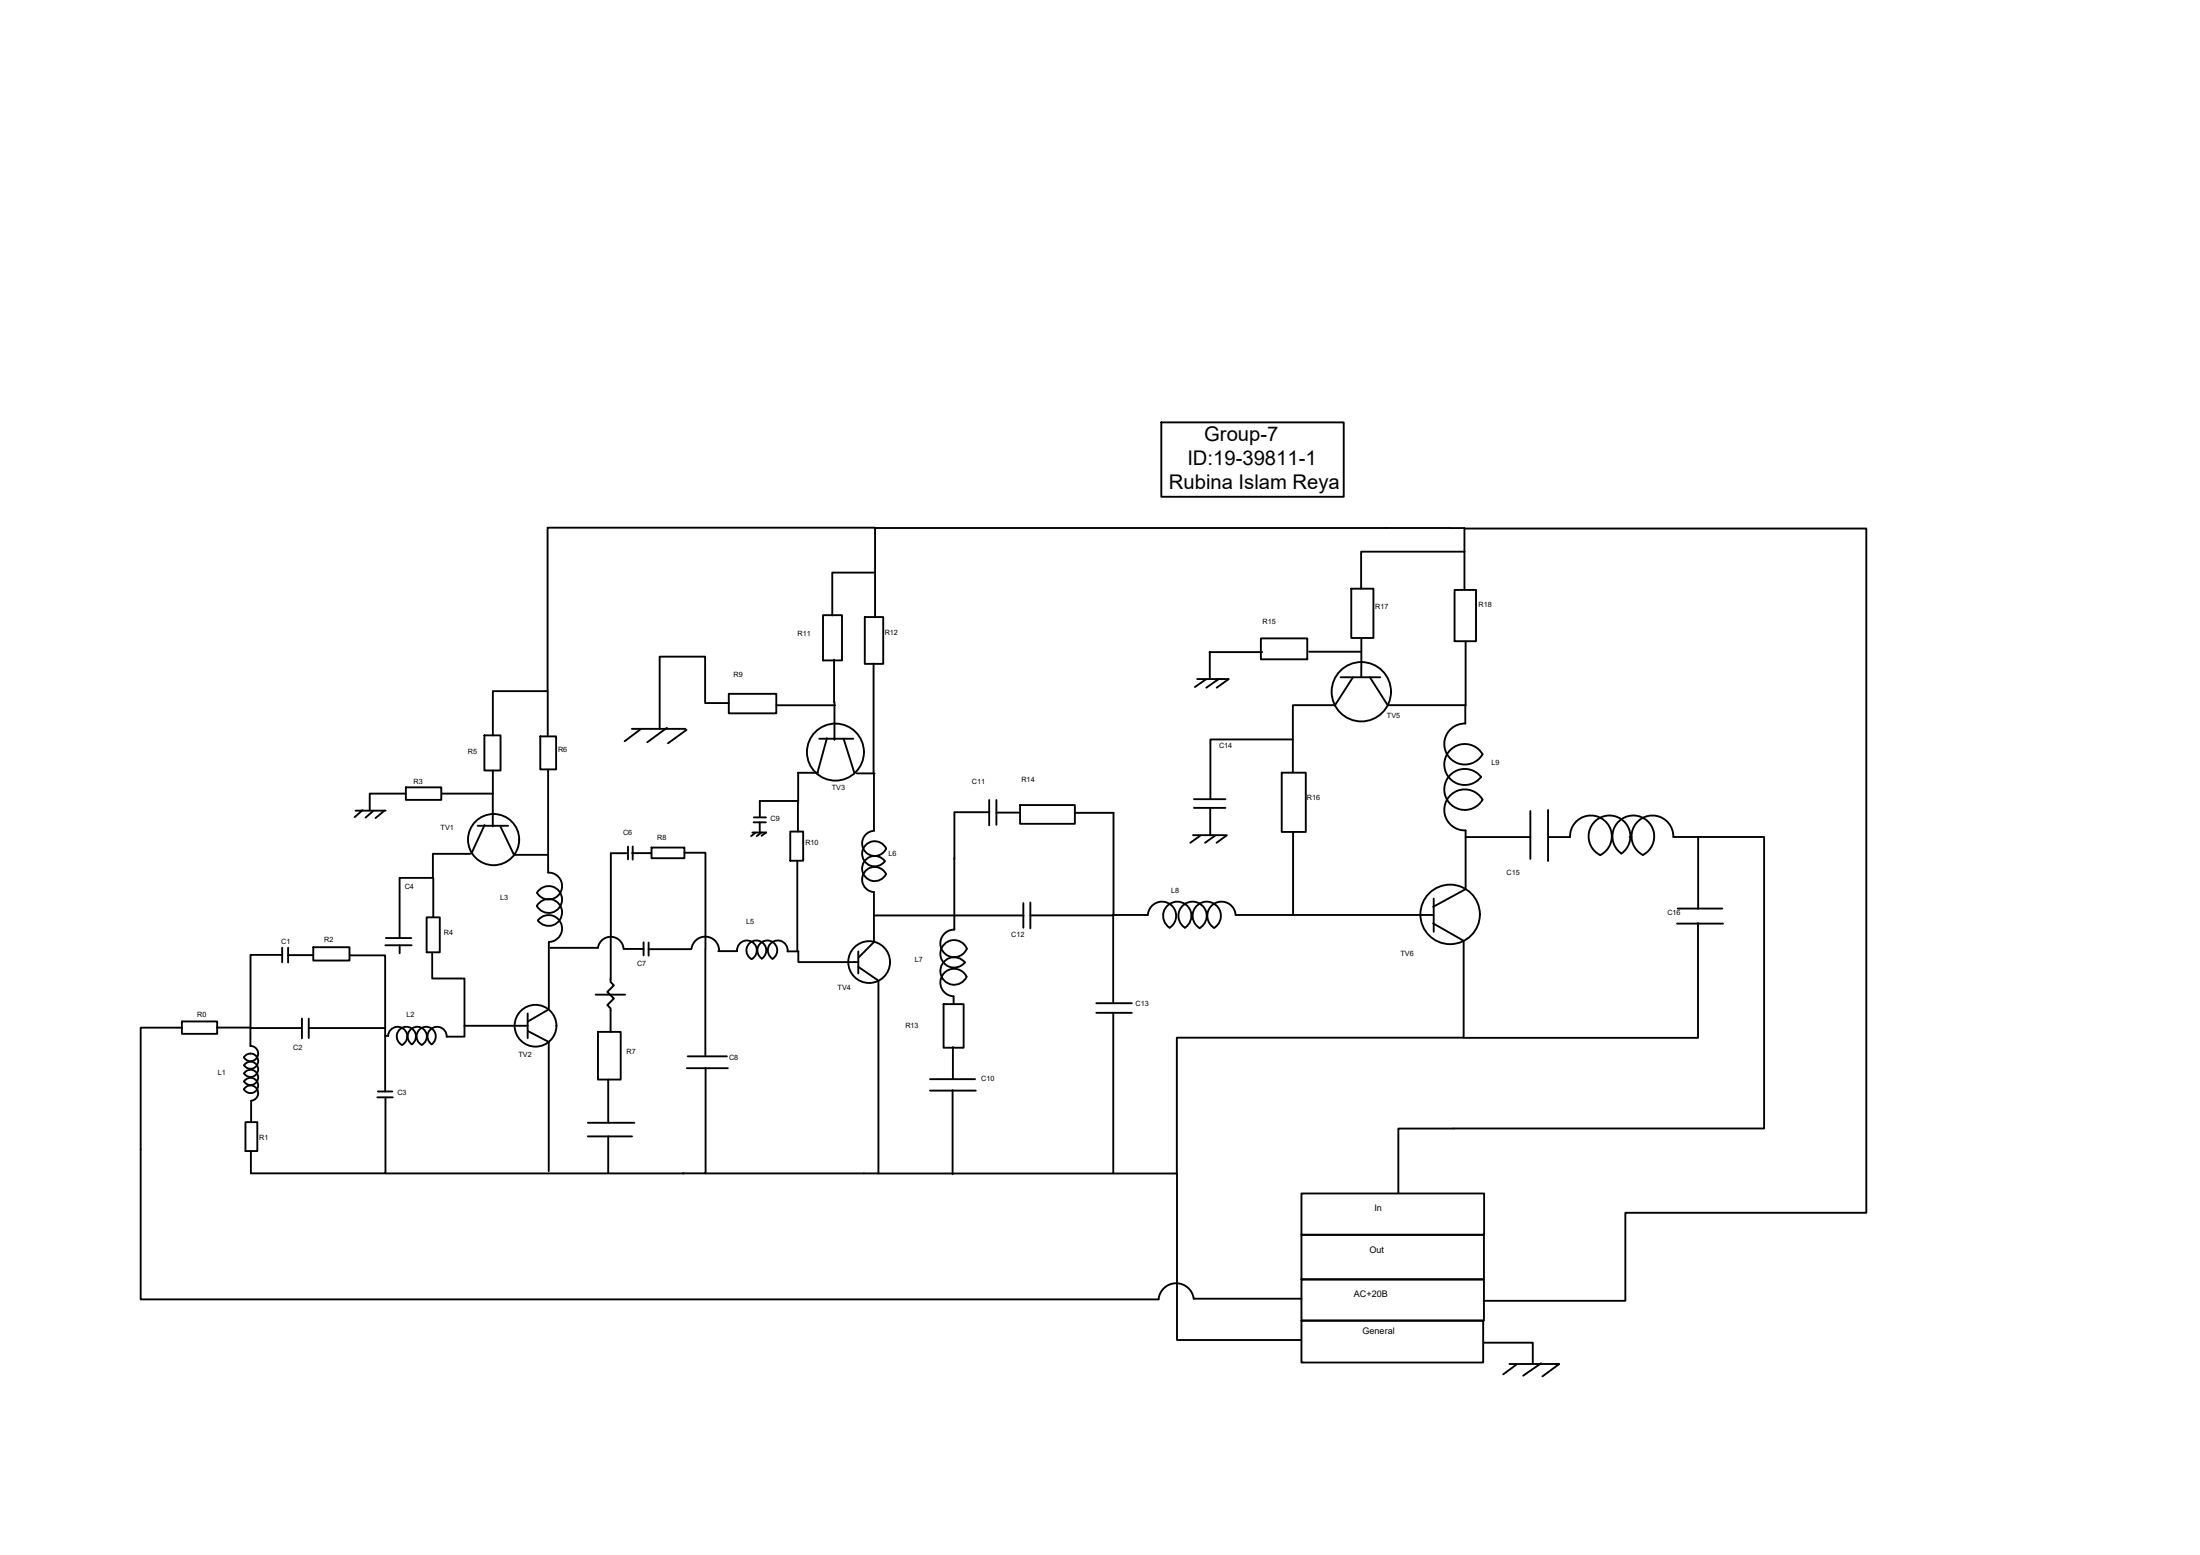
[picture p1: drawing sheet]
<svg xmlns="http://www.w3.org/2000/svg" width="297mm" height="210mm" viewBox="0 0 297 210" stroke-linecap="round" stroke-linejoin="round" font-family="sans-serif">
<!-- layer: 0 -->
<g fill="none" stroke="#000" stroke-width=".25">
<path d="M156.8 57h24.6v10.1h-24.6zM118.1 71.2h-44.2v22.1M118.1 77.3h-5.7v5.8M182.4 79.5h3v6.6h-3zM195.8 71.3h56.2v92.4h-32.5v11.9h-19.2M195.8 71.3l-77.7-.1v12.1M196.4 79.6h2.9v7h-2.9zM197.7 71.3v8.3M197.8 74.5h-14v5M65.4 99.3h2.2v4.7h-2.2zM66.5 99.3v-6h7.5v6.1M72.9 99.4h2.2v4.5h-2.2z"/>
<path d="M85.3 98.4h7.2M86.6 98.4l-2.3 1.7M90 98.2l-2.6 2M92.7 98.5l-2.5 1.8M98.4 93.7h6.4v2.6h-6.4zM98.4 94.9h-3.2v-6.3h-6.1v9.8M104.8 95.2h7.9M110.6 99.7h4.6M111.1 83h2.6v6.1h-2.6zM111.7 99.6l-1.4 4.8M112.6 89v5.8M112.7 94.7v5.2"/>
<path d="M113.9 99.7l1.5 4.7M116.8 83.3h2.4v6.3h-2.4zM117.9 89.6v14.7M161.6 91.7h3.4M162.9 91.7l-1.6 1M163.3 88h7.1M163.3 88v3.7M164.3 91.7h1.6l-1.6 1.1M164.5 91.7l-1.6 1.1M170.2 86.2h6.3v2.8h-6.3zM174.6 99.8h-11.2v8M176.7 88h7.1"/>
<path d="M180.3 95.2h-5.7v9.1M181 91.4h5.4M182.7 91.4l-2.5 3.8M183.8 90.1v1.3M183.8 86.2v3.8M185 91.4l2.3 3.8M187.4 95.2h10.5M197.8 95.2v2.5a2.77 2.77 0 0 0-2.4 4.1 2.77 2.77 0 0 0 4.8 0 2.77 2.77 0 0 0-4.1-.8 2.77 2.77 0 0 0-.3 4.2 2.77 2.77 0 0 0 4.2-.3 2.77 2.77 0 0 0-4.2-.3 2.77 2.77 0 0 0 .3 4.2 2.77 2.77 0 0 0 4.1-.9 2.77 2.77 0 0 0-4.9 .1 2.77 2.77 0 0 0 2.6 4.1M197.9 86.6v8.6M48 109.4h4.1M48.9 109.4l-1 .9M50.4 109.5l-1 .9"/>
<path d="M51.9 109.4l-1.2 1M54.8 106.3h4.8v1.7h-4.8zM54.8 107.1h-4.9v2.3M59.7 107.1h6.8M63.5 115.3h-5.1v3.2M64.5 111.5h4.1M65.4 111.4l-1.8 3.8M66.5 107.1v4.5M66.5 104v3M67.6 111.6l1.7 3.7M69.5 115.4h4.5v2.4M74 103.9v11.5"/>
<path d="M74 117.8a1.82 1.82 0 0 1 1.7 2.7 1.82 1.82 0 0 1-3.2 0 1.82 1.82 0 0 1 2.8-.5 1.82 1.82 0 0 1-.1 2.8 1.82 1.82 0 0 1-2.7-.5 1.82 1.82 0 0 1 2.7-.6 1.82 1.82 0 0 1 .2 2.8 1.82 1.82 0 0 1-2.8-.3 1.82 1.82 0 0 1 3.1 .3 1.82 1.82 0 0 1-1.6 2.7M82.5 115.2h2.3M82.5 115.2v11.2M84.8 114.3v1.7M85.3 115.2h2.7M85.4 114.3v1.7M88 114.4h4.4v1.4h-4.4zM92.4 115.1h2.8v13M101.6 112.4h1.9M101.7 111h1.7M101.8 110.3h1.6M102 112.4l-.6 .5"/>
<path d="M102.6 111v1.4M102.8 112.4l-.6 .5M103.4 112.4l-.6 .4M106.7 112.3h1.7v3.9h-1.7zM107.7 116.2v12.1M107.7 104.3h2.8M107.7 108.2v4.1M107.8 108.1h-5.2v2.2M107.8 104.3v4M115.7 104.4h2.4M118 104.4v7.7a1.7 1.7 0 0 0-1.3 2.7 1.7 1.7 0 0 0 2.9-.3M119.6 114.5a1.7 1.7 0 0 0-2.5-.7 1.7 1.7 0 0 0-.2 2.6 1.7 1.7 0 0 0 2.6-.2 1.7 1.7 0 0 0-2.6-.2 1.7 1.7 0 0 0 .2 2.6 1.7 1.7 0 0 0 2.5-.6 1.7 1.7 0 0 0-2.9-.2 1.7 1.7 0 0 0 1.3 2.6"/>
<path d="M128.8 115.9v9.6a1.86 1.86 0 0 0-1.5 2.9 1.86 1.86 0 0 0 3.2-.4 1.86 1.86 0 0 0-2.7-.8 1.86 1.86 0 0 0-.4 2.8 1.86 1.86 0 0 0 2.9-.1 1.86 1.86 0 0 0-2.8-.1 1.86 1.86 0 0 0 .3 2.8 1.86 1.86 0 0 0 2.7-.7 1.86 1.86 0 0 0-3.2-.3 1.86 1.86 0 0 0 1.5 2.9M128.9 109.7v6.2M128.9 109.6h4.7M133.6 108v3.4M134.5 109.7h3.1M134.5 108v3.3M137.7 108.7h7.4v2.5h-7.4zM145.1 109.7h5.3M150.3 109.7v13.9h-11.2M161.1 112.7h4.4M161.2 107.9h4.3M161.2 109.1h4.3"/>
<path d="M162 112.8l-1.3 1M163.4 109.1v3.6M164 112.8l-1.3 1M165.7 112.7l-1.4 1.1M173.1 104.3h3.2v8h-3.2zM174.6 112.3v11.2M197.9 112.1v7.8M197.9 113h8.7M206.6 109.5v6.5M209 109.3v6.9M209.2 113h2.8a2.82 2.82 0 0 1 4.2-2.5 2.82 2.82 0 0 1-.1 4.9 2.82 2.82 0 0 1-1.1-4.2 2.82 2.82 0 0 1 4.3-.3 2.82 2.82 0 0 1-.4 4.3 2.82 2.82 0 0 1-.4-4.3 2.82 2.82 0 0 1 4.3 .3 2.82 2.82 0 0 1-1 4.2M220 113h.3"/>
<path d="M221.8 115.4a2.82 2.82 0 0 1-.1-4.9 2.82 2.82 0 0 1 4.2 2.5h3.4v9.7M229.3 113h8.9v39.3h-49.4v8.8M24.5 138.7h-5.5v36.7h137.4M24.6 137.9h4.7v1.7h-4.7zM29.3 138.7h4.5M33.8 138.7v2.5a1.03 1.03 0 0 1 .9 1.5 1.03 1.03 0 0 1-1.8 0M33.9 138.8h6.8M38.1 128.9h-4.3v9.8M38.1 127.9v2M38.9 127.9v2M38.9 128.9h3.3M40.8 137.5v2.7"/>
<path d="M41.7 137.5v2.6M41.7 138.8h10.3M42.3 127.9h4.9v1.8h-4.9zM47.3 129h4.7v9.7M52 139.8h.4M52 138.7v8.6M52 127.6h3.6M52.1 126.6h3.4M54 127.6v1.1M57.6 123.8h1.8v4.7h-1.8zM58.4 128.7v3.4h4.3v7.8h-2.4a1.3 1.3 0 0 0-1.9-1.2 1.3 1.3 0 0 0-.1 2.3 1.3 1.3 0 0 0 .2-2 1.3 1.3 0 0 0-2 .1 1.3 1.3 0 0 0 .4 1.9 1.3 1.3 0 0 0 .5-1.9 1.3 1.3 0 0 0-2-.1 1.3 1.3 0 0 0 .2 2 1.3 1.3 0 0 0 .2-2 1.3 1.3 0 0 0-2 .1 1.3 1.3 0 0 0 .5 2 1.3 1.3 0 0 0 .1-2.3 1.3 1.3 0 0 0-2 1M58.5 123.8v-5.3h-4.5v8"/>
<path d="M62.7 138.5h8.5M71.2 136.8v3.3M71.3 139.2l2.7 1.4M74 136.3l-2.7 1.6M74.1 127.2v9M74.3 127.9h6.4a1.74 1.74 0 0 1 1.8-1.4 1.74 1.74 0 0 1 1.7 1.6M80.4 134.3h4M80.7 139.3h3.1v6.4h-3.1zM82.4 132v.6l.5 .4-.9 .9 .9 .9-.9 .9 .4 .4v.3M82.4 136.4v2.9M82.5 126.5v5.5M84.2 128.1h2.7"/>
<path d="M86.9 127.2v1.8M87.6 127.2v1.8M87.6 128.1h5.7M93.4 128.1a1.87 1.87 0 0 1 1.9-1.7 1.87 1.87 0 0 1 1.8 1.9M95.2 128.1v14.4M97 128.4h2.5a1.34 1.34 0 0 1 2-1.3 1.34 1.34 0 0 1 0 2.4 1.34 1.34 0 0 1-.4-2 1.34 1.34 0 0 1 2-.1 1.34 1.34 0 0 1-.2 2 1.34 1.34 0 0 1-.3-2 1.34 1.34 0 0 1 2 0 1.34 1.34 0 0 1-.3 2 1.34 1.34 0 0 1 .1-2.3 1.34 1.34 0 0 1 1.9 1.3M106.3 128.4h1.5M107.8 128.4v1.5h8.1M115.9 128.4v3M115.9 130.5l2.6 1.8M118 120.4v6.8M118 123.6h20.2"/>
<path d="M118.1 127.1l-2.2 2.1M118.6 132.4v26M127.4 135.5h2.7v5.9h-2.7zM128.8 134.5v1M138.2 121.9v3.3M139.1 121.8v3.5M148 135.4h4.8M148 136.7h4.8M150.3 123.5v11.8M150.3 136.7v21.7M150.4 123.5h4.6a1.91 1.91 0 0 1 2.9-1.5 1.91 1.91 0 0 1 0 3.2 1.91 1.91 0 0 1-.4-2.8 1.91 1.91 0 0 1 2.9 0 1.91 1.91 0 0 1-.4 2.8 1.91 1.91 0 0 1-.4-2.9 1.91 1.91 0 0 1 2.9 .1 1.91 1.91 0 0 1-.5 2.9 1.91 1.91 0 0 1-.5-2.9 1.91 1.91 0 0 1 2.9 0 1.91 1.91 0 0 1-.5 2.9M166.8 123.5a1.91 1.91 0 0 0-2.9-1.5 1.91 1.91 0 0 0 0 3.3"/>
<path d="M166.8 123.5h26.6M193.5 124.6l4.1 2.4M193.6 121.3v4.5M197.6 127v13.1h-38.7v18.3h-40.3M197.9 120l-4.4 2.4M226.4 124.7h6.2M226.5 122.6h6M229.3 124.6v15.5h-31.6M32.9 142.7a1.03 1.03 0 0 1 1.6-.3 1.03 1.03 0 0 1 0 1.6 1.03 1.03 0 0 1-1.5-.2 1.03 1.03 0 0 1 1.5-.2 1.03 1.03 0 0 1 0 1.5 1.03 1.03 0 0 1-1.5-.2M33 144.9a1.03 1.03 0 0 1 1.5-.2 1.03 1.03 0 0 1 0 1.5 1.03 1.03 0 0 1-1.5-.2 1.03 1.03 0 0 1 1.5-.2 1.03 1.03 0 0 1 0 1.5 1.03 1.03 0 0 1-1.6-.3 1.03 1.03 0 0 1 1.8 0 1.03 1.03 0 0 1-.8 1.6M33.1 151.5h1.6v3.9h-1.6zM33.8 142.2v.1"/>
<path d="M33.9 148.6v2.9M50.9 148.1h2.1M51 147.3h2M52 148.1v10.3h-18.1v-3M52 158.4h40.3M74.1 140.6v17.5M79.4 153.4h5.9M79.4 151.6h6.2M82.1 145.7v5.9M82.1 153.4v4.9M92.7 144.2h5.6M92.9 142.6h5.2"/>
<path d="M95.2 158.4h23.4M95.3 144.1v14.3h-3.1M125.6 147.2h6.1M125.6 145.7h6.1M128.6 147.1v11.4M128.7 141.3v4.4M158.9 158.4v22.5h16.7M175.7 175.3h-14.5a2.39 2.39 0 0 0-2.4-2.1 2.39 2.39 0 0 0-2.4 2.2M175.7 172.7h24.7v5.6h-24.7zM175.7 166.7h24.7v6h-24.7zM175.7 161.1h24.7v5.6h-24.7zM175.7 178.3h24.6v5.6h-24.6z"/>
<path d="M200.4 181.2h6.6v2.7M203.8 184.1h6.7l-2.2 1.7M204.7 184.2l-1.7 1.3M208.1 184l-2.4 1.7"/>
<circle cx="183.8" cy="93.4" r="4"/>
<circle cx="66.6" cy="113.3" r="3.5"/>
<circle cx="112.8" cy="101.5" r="3.8"/>
<circle cx="72.3" cy="138.5" r="2.82"/>
<circle cx="117.3" cy="129.9" r="2.82"/>
<circle cx="195.8" cy="123.4" r="4"/>
</g>
<g font-size="2.7">
<text x="162.6" y="59.5">Group-7</text>
<text x="160.3" y="62.8">ID:19-39811-1</text>
<text x="157.8" y="66">Rubina Islam Reya</text>
</g>
<g font-size="1.2">
<text x="185.6" y="163.4">In</text>
<text x="184.9" y="169.1">Out</text>
<text x="182.8" y="175">AC+20B</text>
<text x="184" y="180">General</text>
</g>
<g font-size="1">
<text x="185.7" y="82.2">R17</text>
<text x="199.6" y="82">R18</text>
<text x="107.7" y="85.9">R11</text>
<text x="119.5" y="85.8">R12</text>
<text x="170.5" y="84.3">R15</text>
<text x="99" y="91.4">R9</text>
<text x="63.2" y="101.7">R5</text>
<text x="75.3" y="101.5">R6</text>
<text x="164.6" y="101">C14</text>
<text x="187.3" y="96.9">TV5</text>
<text x="55.8" y="105.8">R3</text>
<text x="112.3" y="106.6">TV3</text>
<text x="131.2" y="105.9">C11</text>
<text x="137.9" y="105.6">R14</text>
<text x="176.5" y="107.9">R16</text>
<text x="201.4" y="103.3">L9</text>
<text x="59.5" y="112">TV1</text>
<text x="84.1" y="112.7">C6</text>
<text x="88.7" y="113.4">R8</text>
<text x="104" y="110.9">C9</text>
<text x="108.7" y="114.1">R10</text>
<text x="120" y="115.6">L6</text>
<text x="203.4" y="118.1">C15</text>
<text x="54.6" y="120">C4</text>
<text x="67.5" y="121.5">L3</text>
<text x="100.7" y="124.8">L5</text>
<text x="158.1" y="120.6">L8</text>
<text x="225.1" y="123.5">C16</text>
<text x="38" y="127.5">C1</text>
<text x="43.8" y="127.2">R2</text>
<text x="59.9" y="126.2">R4</text>
<text x="86" y="130.4">C7</text>
<text x="123.5" y="129.9">L7</text>
<text x="136.5" y="126.5">C12</text>
<text x="189.1" y="129">TV6</text>
<text x="26.6" y="137.3">R0</text>
<text x="54.9" y="137.3">L2</text>
<text x="113.1" y="133.7">TV4</text>
<text x="153.3" y="135.8">C13</text>
<text x="39.6" y="141.8">C2</text>
<text x="70" y="142.7">TV2</text>
<text x="84.6" y="142.3">R7</text>
<text x="98.4" y="143.1">C8</text>
<text x="122.2" y="138.7">R13</text>
<text x="29.4" y="145.1">L1</text>
<text x="53.7" y="147.8">C3</text>
<text x="132.5" y="145.9">C10</text>
<text x="35" y="153.9">R1</text>
</g>
</svg>
